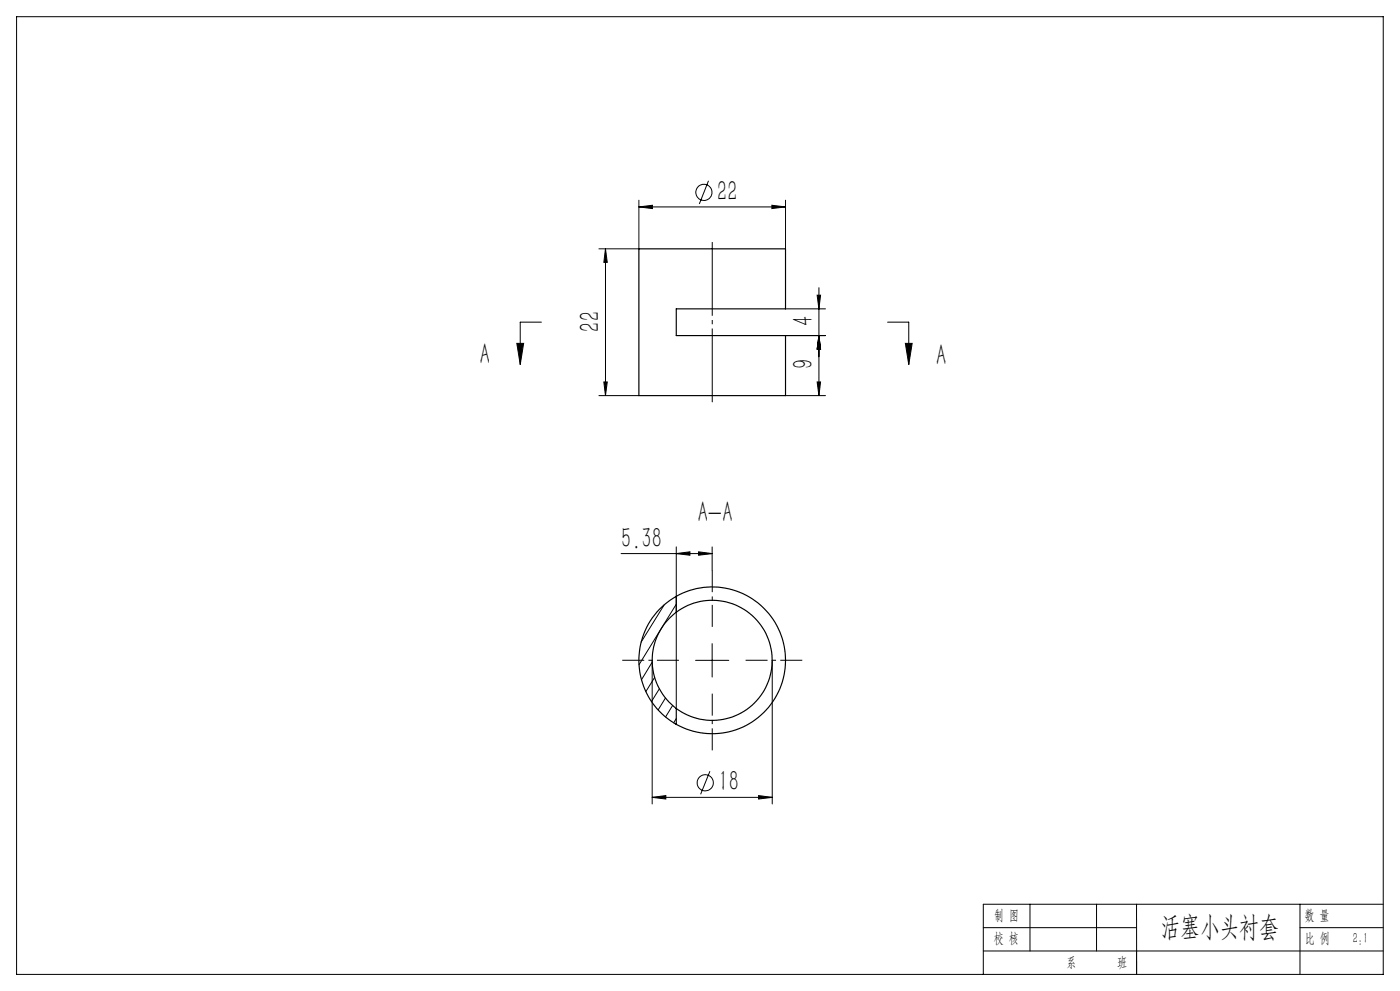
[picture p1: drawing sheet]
<svg xmlns="http://www.w3.org/2000/svg" width="420mm" height="297mm" viewBox="0 0 420 297" stroke-linecap="round" stroke-linejoin="round" font-family="sans-serif">
<path d="M191.7 74.6h44v18h-32.8v8h32.8v18h-44zM202.9 178.7a22 22 0 0 0 0 38.4M202.9 178.7a22 22 0 0 1 32.8 19.2 22 22 0 0 1-32.8 19.2M202.9 178.7v4.8M202.9 183.5a18 18 0 0 0 0 28.8M202.9 183.5a18 18 0 0 1 24.1 2.3 18 18 0 0 1 0 24.2 18 18 0 0 1-24.1 2.3M202.9 212.3v4.8" fill="none" stroke="#000" stroke-width=".35"/>
<g fill="none" stroke="#000" stroke-width=".3">
<path d="M5 5h410v287h-410zM212.5 54.2l-2.7 6.9M181.6 74.6v44M181.6 74.6l.6 4h-1zM191.7 62l4-.5v1zM191.7 60v14.6h-12M191.7 62h44M231.6 61.5l4.1 .5-4.1 .5zM235.7 60v14.6M162.4 96.6h-6.3v12.7M235.7 92.6h11.9M245.1 88.5h1.1l-.5 4.1z"/>
<path d="M245.7 86.2v32.4M266.3 96.6h6.3v12.7M155 102.9h2.1l-1 6.4zM179.7 118.6h12M181.2 114.5h1l-.6 4.1zM235.7 118.6h11.9M235.7 100.6h11.9M245.1 114.5h1.1l-.5 4.1zM245.7 100.6l.5 4h-1.1zM271.6 102.9h2l-1 6.4zM186.3 165.9h27.3M202.9 165.9l4.1-.5v1z"/>
<path d="M202.9 163.9v48.4M209.6 165.4l4 .5-4 .5zM213.6 163.9v7M195.7 197.9v43M195.7 198.5l-3.3 5.2M199.2 181.3l-6.9 11.1M202.9 181.1l-11.2 18.1M208.7 197.9h10M213.6 192.9v10M231.7 197.9v43M196.4 203l-2.7 4.3M197.8 206.4l-2.4 3.9"/>
<path d="M199.6 209.2l-2.2 3.6M201.8 211.4l-2.1 3.5M202.9 215.3l-.8 1.3M195.7 239l4-.6v1.1zM195.7 239h36M213 231.1l-2.8 7M227.6 238.4l4.1 .6-4.1 .5zM295 278h46M309 271v14M329 271v14M341 271v21M390 278h25"/>
<path d="M390 271v21M415 271h-120v21M295 285h120"/>
<circle cx="211.2" cy="57.7" r="2.42"/>
<circle cx="211.6" cy="234.6" r="2.42"/>
</g>
<path d="M213.7 72.5v48" fill="none" stroke="#000" stroke-width=".3" stroke-dasharray="30.5 1.3 1.3 1.3" stroke-dashoffset="8.4" stroke-linecap="butt"/>
<path d="M203.7 197.9h-17M213.7 187.9v-17M223.7 197.9h17M213.7 207.9v17" fill="none" stroke="#000" stroke-width=".3" stroke-dasharray="30.5 1.3 1.3 1.3" stroke-dashoffset="23.9" stroke-linecap="butt"/>
<path d="M341 285v7" fill="none" stroke="#0a0605" stroke-width=".3"/>
<g fill="#000">
<path d="M181.6 74.6l.6 4h-1zM181.2 114.5h1l-.6 4.1zM245.7 100.6l.5 4h-1.1zM245.1 114.5h1.1l-.5 4.1zM245.1 88.5h1.1l-.5 4.1zM245.7 100.6l.5 4h-1.1z"/>
<path d="M231.6 61.5l4.1 .5-4.1 .5zM191.7 62l4-.5v1z"/>
<path d="M271.6 102.9h2l-1 6.4zM155 102.9h2.1l-1 6.4z"/>
<path d="M202.9 165.9l4.1-.5v1zM209.6 165.4l4 .5-4 .5z"/>
<path d="M195.7 239l4-.6v1.1zM227.6 238.4l4.1 .6-4.1 .5z"/>
</g>
<g font-size="8.8">
<text x="215.2" y="60.2">22</text>
<text x="179.9" y="99.4" transform="rotate(-90 179.9 99.4)">22</text>
<text x="243.9" y="97.8" transform="rotate(-90 243.9 97.8)">4</text>
<text x="144" y="109.2">A</text>
<text x="243.9" y="110.7" transform="rotate(-90 243.9 110.7)">9</text>
<text x="280.9" y="109.5">A</text>
<text x="209.3" y="156.5">A-A</text>
<text x="186.3" y="164.1">5.38</text>
<text x="215.6" y="237.2">18</text>
</g>
<text font-size="8.5" x="348.2" y="280.6">活塞小头衬套</text>
<g font-size="4.4">
<text x="298.2" y="275.7">制 图</text>
<text x="391.4" y="275.6">数 量</text>
<text x="298.1" y="282.7">校 核</text>
<text x="391.4" y="282.7">比 例</text>
<text x="405.8" y="282.7">2:1</text>
<text x="320" y="289.8">系</text>
<text x="335.1" y="289.8">班</text>
</g>
</svg>
